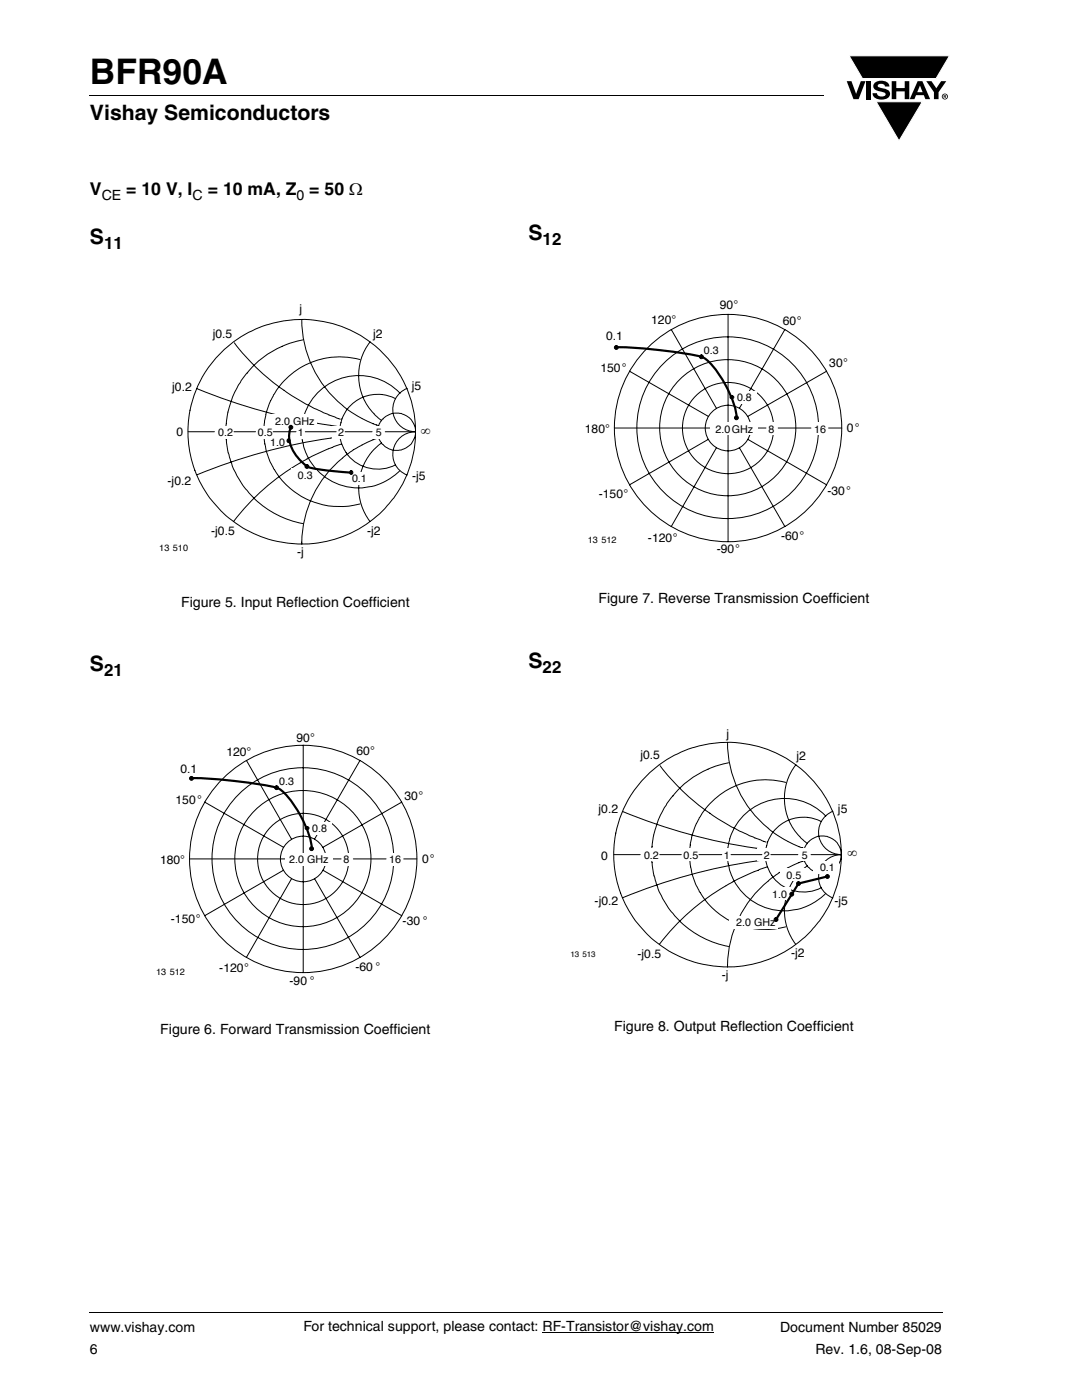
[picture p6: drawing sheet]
<svg xmlns="http://www.w3.org/2000/svg" width="216mm" height="279mm" viewBox="0 0 216 279" stroke-linecap="round" stroke-linejoin="round" font-family="sans-serif">
<g fill="#000">
<path d="M17.9 18.9v.2zM169 16.2h.9l.9 2.5 1-2.5h.9l-1.4 3.6h-1zM169.4 11.1h20.1l-2.7 4.6h-14.7zM172.9 16.2h.9v3.6h-.9zM174.6 16.5a2.1 2.1 0 0 1 2.8 .3l.1 .5h-.9a.79 .79 0 0 0-.7-.6 .79 .79 0 0 0-.8 .4l.3 .3 1 .3a1.08 1.08 0 0 1 1.2 1 1.08 1.08 0 0 1-1.1 1.1 1.73 1.73 0 0 1-2.4-1.2h.9a.96 .96 0 0 0 .8 .7 .96 .96 0 0 0 .9-.5 1.31 1.31 0 0 0-1.2-.6 1.03 1.03 0 0 1-1.1-.5 1.03 1.03 0 0 1 .2-1.2zM177.9 16.2h.9v1.4h1.7v-1.4h.9v3.6h-.9v-1.6h-1.7v1.6h-.9zM184.8 16.2h1.1l.9 1.4 1-1.4h1l-1.5 2.2v1.4h-.9v-1.4zM174.8 20.3h9.2l-4.6 7.8zM17.9 261.9v.2z"/>
<path d="M183.6 17.1l-.6 1.3h1.1zM183.1 16.2h.9l1.6 3.6h-.9l-.4-.8h-1.5l-.3 .8h-1z"/>
<path d="M188.4 19v.2h.2v-.1zM188.3 18.9l.4 .1 .1 .1-.2 .2 .2 .3-.3-.3-.1 .3h-.1zM188.1 19.3a.46 .46 0 0 0 .9 0 .46 .46 0 0 0-.9 0zM187.9 19.3a.6 .6 0 0 1 1.2 0 .6 .6 0 0 1-1.2 0z"/>
</g>
<path d="M169.4 11.1h20.1l-2.7 4.6h-14.7zM174.8 20.3h9.2l-4.6 7.8z" fill="none" stroke="#fff" stroke-width=".2"/>
<g fill="none" stroke="#000" stroke-width=".2">
<path d="M17.9 19h146.4M39.3 77.6a114.7 114.7 0 0 0 28.6 7.6M43.9 70.6a22.7 22.7 0 0 1 26-4.7 22.7 22.7 0 0 1 12.8 23.2 22.8 22.8 0 0 1-22.8 19.5 22.8 22.8 0 0 1-22.3-20.1 22.2 22.2 0 0 1 6.3-17.9zM46.8 68.4a45.1 45.1 0 0 0 21.1 15.3M60.2 63.7a22.4 22.4 0 0 0 15.3 21.2M60.4 67.8a18.7 18.7 0 0 0-15.3 17.1v2.5a18.8 18.8 0 0 0 15.3 17.1M71.8 71.7a15 15 0 0 0-16.8 6.4 15 15 0 0 0 1.4 17.9 15.3 15.3 0 0 0 15.4 4.6M73.9 68.2a11.1 11.1 0 0 0 2.2 15.7M78.9 79.6a7.5 7.5 0 0 0-11.1 6.6 7.5 7.5 0 0 0 11.1 6.6M79.8 78.5a11.3 11.3 0 0 0-14.3-1.9 11.3 11.3 0 0 0-4.5 13.7 11.5 11.5 0 0 0 18.7 3.7M81.2 77.5a4.5 4.5 0 0 0-2.8 5 4.5 4.5 0 0 0 4.5 3.7 4.5 4.5 0 0 0-4.4 3.6 4.5 4.5 0 0 0 2.7 5M67.9 87.1a114.7 114.7 0 0 0-28.6 7.6"/>
<path d="M68.2 88.6a46 46 0 0 0-21.6 15.4M75.5 87.4a22.4 22.4 0 0 0-15.3 21.2M76.1 88.4a11.1 11.1 0 0 0-2.3 15.6M17.9 262h170.1M108.2 265.9h34.3"/>
<circle cx="79.2" cy="86.2" r="3.7"/>
</g>
<g fill="#fff">
<path d="M42.3 84.9h4.8v2.6h-4.8z"/>
<path d="M50.2 84.9h4.7v2.6h-4.7z"/>
<path d="M58.2 84.9h3.1v2.6h-3.1z"/>
<path d="M66.2 84.9h3.1v2.6h-3.1z"/>
<path d="M73.7 84.9h3.2v2.6h-3.2z"/>
</g>
<path d="M37.5 86.2h5.3M46.7 86.2h4.3M54.5 86.2h4.6M60.9 86.2h6.2M68.9 86.2h5.3M76.9 86.2h6" fill="none" stroke="#000" stroke-width=".2"/>
<g fill="#fff">
<path d="M53.6 82.6h9.6v2.6h-9.6z"/>
<path d="M69.6 94.2h5.1v2.5h-5.1z"/>
<path d="M58.2 93.5h5.1v2.5h-5.1z"/>
</g>
<path d="M58 85.3a6 6 0 0 0 1.7 6.4 4.5 4.5 0 0 0 3.8 2l6.5 .6" fill="none" stroke="#000" stroke-width=".44"/>
<g fill="#000" stroke="#000" stroke-width=".2">
<circle cx="57.5" cy="87.9" r=".37"/>
<circle cx="58" cy="85.3" r=".38"/>
<circle cx="61.2" cy="93.1" r=".38"/>
<circle cx="70" cy="94.3" r=".37"/>
<circle cx="38.2" cy="155.3" r=".38"/>
</g>
<g fill="none" stroke="#000" stroke-width=".2">
<path d="M49.2 151.7l9 15.8M60.5 148.7v45.4M71.8 151.7l-9.1 15.8M40.8 160.1l15.8 9M56.6 173.7l-15.8 9.1M58.2 175.3l-9 15.8M62.7 175.3l9.1 15.8M64.4 173.7l15.8 9.1M80.2 160.1l-15.8 9"/>
<circle cx="60.4" cy="171.4" r="18.1"/>
<circle cx="60.4" cy="171.4" r="13.6"/>
<circle cx="60.5" cy="171.4" r="9.1"/>
<circle cx="60.5" cy="171.4" r="4.5"/>
<circle cx="60.5" cy="171.4" r="22.7"/>
</g>
<g fill="#fff">
<path d="M67.6 170.2h3.5v2.6h-3.5z"/>
<path d="M76.7 170.2h5v2.6h-5z"/>
</g>
<path d="M37.8 171.4h30.3M70.5 171.4h6.5M80.6 171.4h2.6" fill="none" stroke="#000" stroke-width=".2"/>
<g fill="#fff">
<path d="M57 170.2h9.5v2.6h-9.5z"/>
<path d="M61.3 164h4.9v2.5h-4.9z"/>
<path d="M54.7 154.6h5v2.6h-5z"/>
</g>
<path d="M38.2 155.3a88.4 88.4 0 0 1 16.9 1.9M55.2 157.2a10.9 10.9 0 0 1 4.2 4.7 17.7 17.7 0 0 1 2.8 7.5" fill="none" stroke="#000" stroke-width=".44"/>
<g fill="#000" stroke="#000" stroke-width=".2">
<circle cx="123" cy="69.3" r=".38"/>
<circle cx="55.2" cy="157.2" r=".38"/>
<circle cx="61.3" cy="165.3" r=".36"/>
<circle cx="62.2" cy="169.4" r=".38"/>
</g>
<g fill="none" stroke="#000" stroke-width=".2">
<path d="M125.6 74.1l15.8 9M133.9 65.7l9.1 15.8M145.3 62.7v45.4M156.6 65.7l-9.1 15.8M164.9 74.1l-15.7 9M141.4 87.7l-15.8 9.1M143 89.3l-9.1 15.8M147.5 89.3l9.1 15.8M149.2 87.7l15.7 9.1"/>
<circle cx="145.2" cy="85.4" r="18.1"/>
<circle cx="145.2" cy="85.4" r="13.6"/>
<circle cx="145.3" cy="85.4" r="4.5"/>
<circle cx="145.3" cy="85.4" r="9.1"/>
<circle cx="145.3" cy="85.4" r="22.7"/>
</g>
<g fill="#fff">
<path d="M152.3 84.2h3.5v2.6h-3.5z"/>
<path d="M161.4 84.2h5.1v2.6h-5.1z"/>
</g>
<path d="M122.6 85.4h30.2M155.3 85.4h6.5M165.3 85.4h2.7" fill="none" stroke="#000" stroke-width=".2"/>
<g fill="#fff">
<path d="M141.8 84.2h9.5v2.6h-9.5z"/>
<path d="M146 78h5v2.6h-5z"/>
<path d="M119.8 65.5h5.7v2.9h-5.7z"/>
<path d="M139.4 68.6h5.1v2.6h-5.1z"/>
</g>
<path d="M123 69.3a88.4 88.4 0 0 1 16.9 1.9M140 71.2a10.9 10.9 0 0 1 4.2 4.7 17.7 17.7 0 0 1 2.8 7.5" fill="none" stroke="#000" stroke-width=".44"/>
<g fill="#000" stroke="#000" stroke-width=".2">
<circle cx="140" cy="71.2" r=".38"/>
<circle cx="146" cy="79.3" r=".36"/>
<circle cx="146.9" cy="83.4" r=".38"/>
</g>
<g fill="none" stroke="#000" stroke-width=".2">
<path d="M128.8 155a22.7 22.7 0 0 1 25.6-4.9 22.7 22.7 0 0 1 13.4 22.4 22.8 22.8 0 0 1-19.3 20.2 22.8 22.8 0 0 1-24.4-13.7 22.2 22.2 0 0 1 4.7-24zM131.7 152.8a45.1 45.1 0 0 0 21.2 15.3M145.2 148.1a22.5 22.5 0 0 0 15.3 21.2M145.4 152.2a18.7 18.7 0 0 0-15.4 17.1v2.5a18.8 18.8 0 0 0 15.4 17.1M156.8 156.1a15 15 0 0 0-17.1 6.8 15 15 0 0 0 2.4 18.2 15.3 15.3 0 0 0 14.7 3.9M158.8 152.6a11.1 11.1 0 0 0 2.3 15.7M124.3 162a114.7 114.7 0 0 0 28.6 7.6M152.9 171.5a114.6 114.6 0 0 0-28.6 7.6M153.1 173a46 46 0 0 0-21.5 15.4M160.5 171.8a22.4 22.4 0 0 0-15.3 21.2M161.1 172.8a11.1 11.1 0 0 0-2.3 15.6M163.9 164a7.5 7.5 0 0 0-11.2 6.6 7.5 7.5 0 0 0 11.2 6.6"/>
<path d="M164.8 162.9a11.3 11.3 0 0 0-14.3-1.9 11.3 11.3 0 0 0-4.6 13.7 11.5 11.5 0 0 0 18.8 3.7M166.2 161.9a4.5 4.5 0 0 0-2.8 5 4.5 4.5 0 0 0 4.5 3.7 4.5 4.5 0 0 0-4.5 3.6 4.5 4.5 0 0 0 2.8 5"/>
<circle cx="164.1" cy="170.6" r="3.7"/>
</g>
<g fill="#fff">
<path d="M127.2 169.3h4.8v2.6h-4.8z"/>
<path d="M135.1 169.3h4.8v2.6h-4.8z"/>
<path d="M143.1 169.3h3.2v2.6h-3.2z"/>
<path d="M151.1 169.3h3.2v2.6h-3.2z"/>
<path d="M158.7 169.3h3.1v2.6h-3.1z"/>
</g>
<path d="M122.5 170.6h5.2M131.7 170.6h4.2M139.5 170.6h4.5M145.9 170.6h6.1M153.8 170.6h5.4M161.8 170.6h6.1" fill="none" stroke="#000" stroke-width=".2"/>
<g fill="#fff">
<path d="M145.6 182.7h9.6v2.6h-9.6z"/>
<path d="M152.8 177.1h4.9v2.6h-4.9z"/>
<path d="M162.3 171.8h5.1v2.5h-5.1z"/>
<path d="M155.7 173.3h5v2.5h-5z"/>
</g>
<path d="M165.1 174.9l-5.8 1.4-4.5 7.2" fill="none" stroke="#000" stroke-width=".44"/>
<g fill="#000" stroke="#000" stroke-width=".2">
<circle cx="158" cy="178.4" r=".38"/>
<circle cx="159.3" cy="176.3" r=".38"/>
<circle cx="165.1" cy="174.9" r=".38"/>
<circle cx="154.8" cy="183.5" r=".38"/>
</g>
<text font-size="7" x="17.9" y="16.7">BFR90A</text>
<g font-size="4.2">
<text x="17.9" y="24">Vishay Semiconductors</text>
<text x="105.5" y="47.9">S</text>
<text x="17.9" y="48.6">S</text>
<text x="17.9" y="133.9">S</text>
<text x="105.5" y="133.2">S</text>
</g>
<g font-size="3.5">
<text x="17.9" y="39">V</text>
<text x="25.2" y="39">= 10 V, I</text>
<text x="41.5" y="39">= 10 mA, Z</text>
<text x="61.7" y="39">= 50 Ω</text>
</g>
<g font-size="3.4">
<text x="20.8" y="49.7">11</text>
<text x="108.3" y="49">12</text>
<text x="20.8" y="135">21</text>
<text x="108.3" y="134.3">22</text>
</g>
<g font-size="2.8">
<text x="20.3" y="39.9">CE</text>
<text x="38.4" y="39.9">C</text>
<text x="59.2" y="39.9">0</text>
<text x="36.1" y="121.1">Figure 5. Input Reflection Coefficient</text>
<text x="119.4" y="120.4">Figure 7. Reverse Transmission Coefficient</text>
<text x="32" y="206.4">Figure 6. Forward Transmission Coefficient</text>
<text x="122.5" y="205.7">Figure 8. Output Reflection Coefficient</text>
<text x="17.9" y="265.9">www.vishay.com</text>
<text x="60.6" y="265.6">For technical support, please contact: RF-Transistor@vishay.com</text>
<text x="155.7" y="265.9">Document Number 85029</text>
<text x="17.9" y="270.1">6</text>
<text x="162.7" y="270.1">Rev. 1.6, 08-Sep-08</text>
</g>
<g font-size="2.7">
<text x="84" y="86.8">∞</text>
<text x="169.1" y="171.1">∞</text>
</g>
<g font-size="2.4">
<text x="59.8" y="62.4">j</text>
<text x="129.9" y="64.6">120°</text>
<text x="143.6" y="61.7">90°</text>
<text x="156.2" y="64.8">60°</text>
<text x="42.4" y="67.5">j0.5</text>
<text x="74.5" y="67.5">j2</text>
<text x="120.9" y="67.9">0.1</text>
<text x="82.1" y="77.8">j5</text>
<text x="119.8" y="74.1">150°</text>
<text x="165.5" y="73.2">30°</text>
<text x="34.4" y="78">j0.2</text>
<text x="35.2" y="87.1">0</text>
<text x="116.7" y="86.4">180°</text>
<text x="169" y="86.1">0°</text>
<text x="82.2" y="95.8">-j5</text>
<text x="33.4" y="96.7">-j0.2</text>
<text x="119.5" y="99.3">-150°</text>
<text x="165.1" y="98.7">-30°</text>
<text x="42.1" y="106.8">-j0.5</text>
<text x="73.3" y="106.8">-j2</text>
<text x="155.8" y="107.7">-60°</text>
<text x="59.3" y="110.9">-j</text>
<text x="129.3" y="108.2">-120°</text>
<text x="143" y="110.4">-90°</text>
<text x="59.1" y="148">90°</text>
<text x="145" y="147.2">j</text>
<text x="36" y="154.2">0.1</text>
<text x="45.2" y="150.9">120°</text>
<text x="71.1" y="150.6">60°</text>
<text x="127.8" y="151.6">j0.5</text>
<text x="158.9" y="151.7">j2</text>
<text x="35" y="160.4">150°</text>
<text x="80.7" y="159.7">30°</text>
<text x="119.4" y="162.3">j0.2</text>
<text x="167.2" y="162.2">j5</text>
<text x="31.9" y="172.4">180°</text>
<text x="84.2" y="172.1">0°</text>
<text x="120" y="171.7">0</text>
<text x="34.1" y="184.3">-150°</text>
<text x="80.3" y="184.6">-30 °</text>
<text x="118.7" y="180.5">-j0.2</text>
<text x="166.5" y="180.5">-j5</text>
<text x="127.2" y="191.2">-j0.5</text>
<text x="157.9" y="191">-j2</text>
<text x="43.8" y="194">-120°</text>
<text x="57.8" y="196.5">-90 °</text>
<text x="70.9" y="193.9">-60 °</text>
<text x="144" y="195.5">-j</text>
</g>
<g font-size="2.1">
<text x="140.5" y="70.7">0.3</text>
<text x="147.1" y="80.1">0.8</text>
<text x="43.6" y="87.1">0.2</text>
<text x="51.4" y="87.1">0.5</text>
<text x="53.9" y="88.9">1.0</text>
<text x="54.9" y="84.8">2.0 GHz</text>
<text x="59.4" y="87.1">1</text>
<text x="67.5" y="87.1">2</text>
<text x="75" y="87.1">5</text>
<text x="142.8" y="86.3">2.0GHz</text>
<text x="153.3" y="86.3">8</text>
<text x="162.4" y="86.3">16</text>
<text x="59.4" y="95.6">0.3</text>
<text x="70.2" y="96.3">0.1</text>
<text x="55.7" y="156.7">0.3</text>
<text x="62.3" y="166.1">0.8</text>
<text x="57.7" y="172.3">2.0 GHz</text>
<text x="68.6" y="172.3">8</text>
<text x="77.7" y="172.3">16</text>
<text x="128.5" y="171.5">0.2</text>
<text x="136.4" y="171.5">0.5</text>
<text x="144.4" y="171.5">1</text>
<text x="152.4" y="171.5">2</text>
<text x="160" y="171.5">5</text>
<text x="163.6" y="173.9">0.1</text>
<text x="154.1" y="179.2">1.0</text>
<text x="157" y="175.4">0.5</text>
<text x="146.9" y="184.8">2.0 GHz</text>
</g>
<g font-size="1.8">
<text x="31.8" y="109.9">13 510</text>
<text x="117.3" y="108.4">13 512</text>
<text x="31.2" y="194.6">13 512</text>
</g>
<text font-size="1.6" x="113.8" y="191">13 513</text>
</svg>
